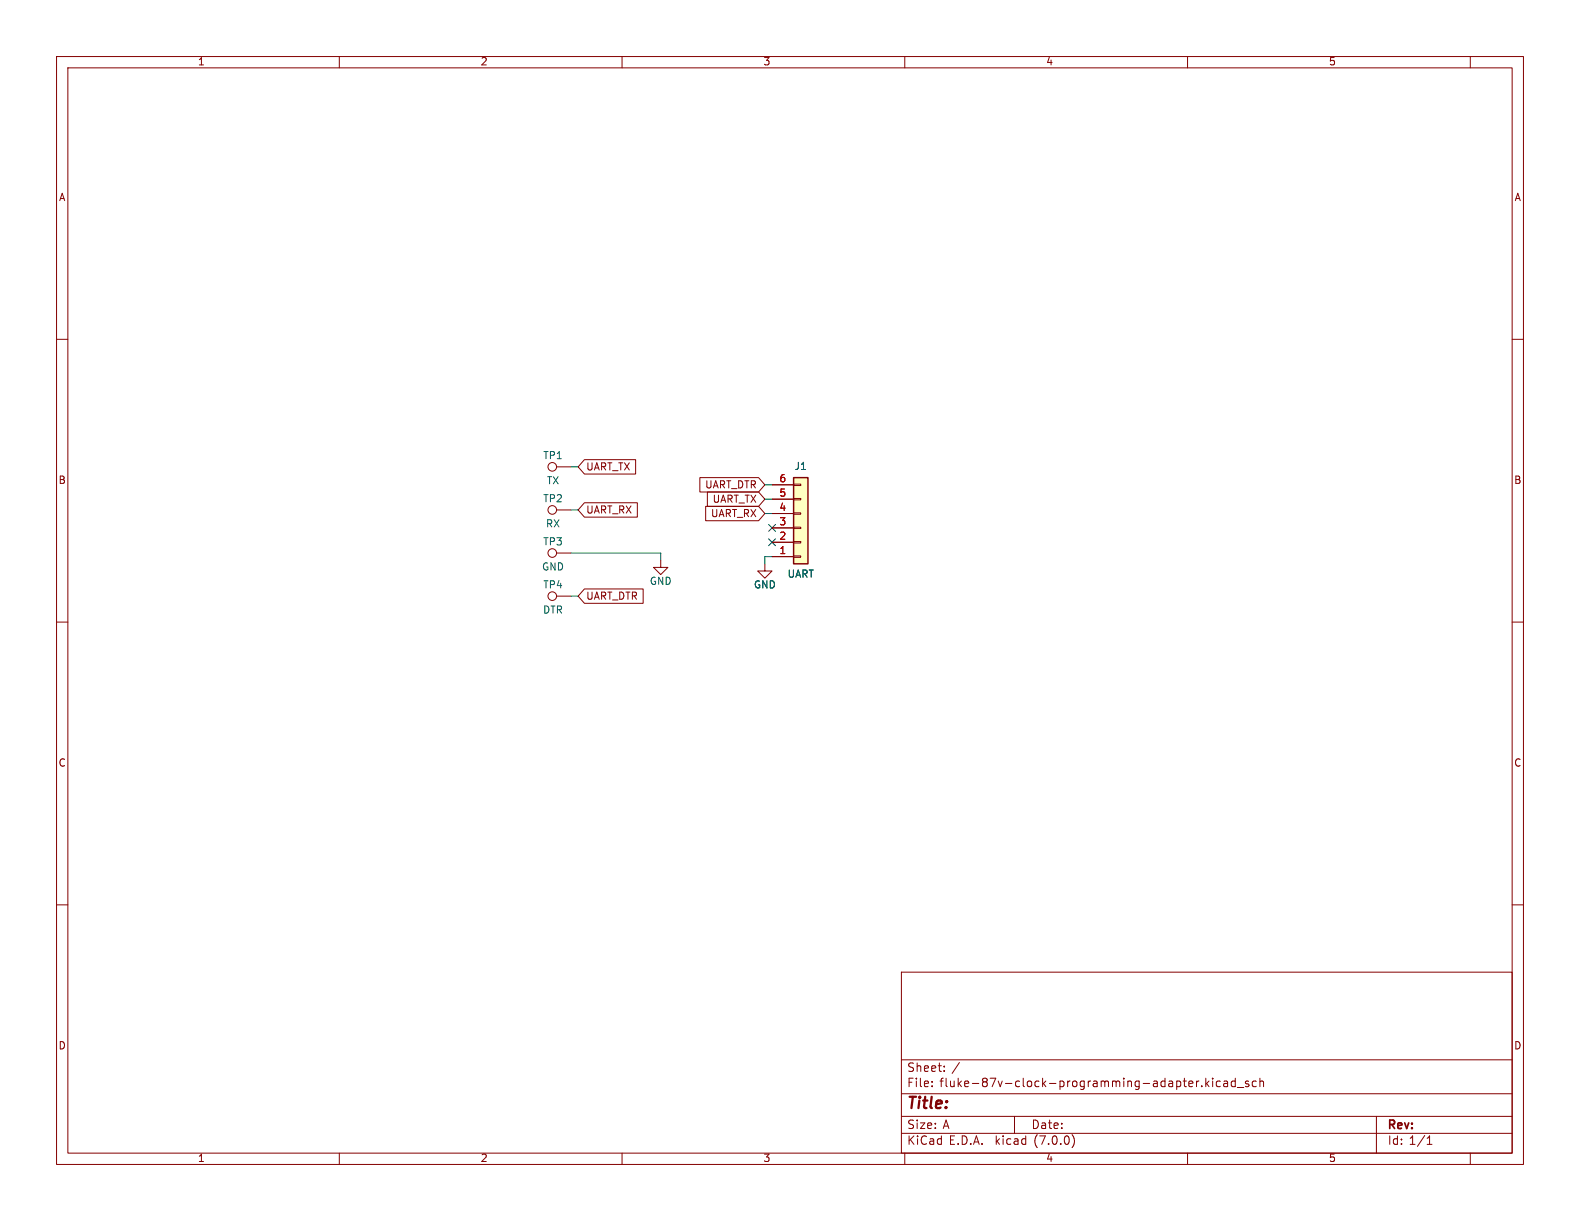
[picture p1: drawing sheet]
<svg xmlns="http://www.w3.org/2000/svg" width="279mm" height="216mm" viewBox="0 0 279 216" stroke-linecap="round" stroke-linejoin="round" font-family="sans-serif">
<g fill="none" stroke="#840000" stroke-width=".18">
<path d="M10 10h259.4v195.9h-259.4zM12 12h255.4v191.9h-255.4zM60 10v2M110 10v2M160 10v2M210 10v2M260 10v2M10 60h2M267.4 60h2M98.4 90.2h2.6M98.4 97.8h2.6M98.4 82.6h2.6"/>
<path d="M103.3 88.9h9.4v2.5h-9.4l-1.1-1.2zM103.3 81.3h9.1v2.5h-9.1l-1.1-1.2zM116.8 99.1v1.2h1.3l-1.3 1.3-1.2-1.3h1.2M123.8 84.5h10.3l1.2 1.2-1.2 1.3h-10.3zM124.8 89.5h9.3l1.2 1.3-1.2 1.3h-9.3zM125.1 87h9l1.2 1.3-1.2 1.2h-9zM135.3 99.7v1.3h1.2l-1.2 1.2-1.3-1.2h1.3M136.5 98.4h3.8M136.5 95.9h3.8M136.5 93.3h3.8M136.5 90.8h3.8M136.5 88.3h3.8"/>
<path d="M136.5 85.7h3.8M140.3 85.6h1.3v.3h-1.3zM140.3 88.1h1.3v.3h-1.3zM140.3 90.7h1.3v.2h-1.3zM140.3 93.2h1.3v.3h-1.3zM140.3 95.8h1.3v.2h-1.3zM140.3 98.3h1.3v.3h-1.3zM10 110h2M98.4 105.4h2.6M103.3 104.1h10.4v2.6h-10.4l-1.1-1.3zM267.4 110h2M10 160h2"/>
<path d="M267.4 160h2M159.4 171.9h108v32h-108zM159.4 197.4h108M159.4 193.4h108M159.4 187.4h108M164.8 192v.2M164.8 191.2v.2M167 189.3v.2M167 188.5v.2M179.4 197.4v3M211.6 191.2v1M212 191.2h-.3l-.1 .2"/>
<path d="M212.5 192v.2M213.2 190.7v1.5M213.4 191.6l.4 .6M213.8 191.2l-.6 .5M214.4 190.7v.1M214.4 191.2v1M215.8 191.2h-.4l-.3 .2v.5l.1 .2h.6M216.4 191.2h.6l.1 1M217.1 191.5l-.5 .1a.29 .29 0 0 0-.2 .3 .29 .29 0 0 0 .2 .3l.5-.1M218.4 191.2h-.4l-.3 .2v.5l.2 .2h.5M218.4 190.7v1.5M218.8 192.3h1.1"/>
<path d="M220.8 191.2h-.4l-.2 .2 .1 .2 .5 .1v.4h-.6M222.2 191.2h-.5l-.3 .2v.5l.2 .2h.6M222.8 191.3l.2-.1h.4v1M222.8 190.7v1.5M243.4 197.4v6.5M60 203.9v2M110 203.9v2M159.4 200.4h108M160 203.9v2M189.6 200.6a1.72 1.72 0 0 1 0 2.3M210 203.9v2M252.4 202.4h.8"/>
<path d="M252.4 201.3l.4-.4v1.5M260 203.9v2"/>
<circle cx="97.7" cy="90.2" r=".76"/>
<circle cx="97.7" cy="82.5" r=".76"/>
<circle cx="97.7" cy="97.8" r=".76"/>
<circle cx="97.7" cy="105.4" r=".76"/>
</g>
<path d="M140.3 84.5h2.6v15.2h-2.6z" fill="#ffffc2" stroke="#ffffc2" stroke-width=".18"/>
<path d="M140.3 84.5h2.6v15.2h-2.6z" fill="none" stroke="#840000" stroke-width=".25"/>
<path d="M101 97.8h15.8v1.3M101 90.2h1.2M101 82.6h1.2M135.3 90.8h1.2M135.3 85.7h1.2M135.3 88.3h1.2M136.5 98.4h-1.2v1.3M101 105.4h1.2" fill="none" stroke="#009600" stroke-width=".18"/>
<path d="M135.9 95.3l1.2 1.2M135.9 92.7l1.2 1.3M137.1 95.3l-1.2 1.2M137.1 92.7l-1.2 1.3" fill="none" stroke="#000084" stroke-width=".18"/>
<text font-size="2.8" fill="#840000" x="160.4" y="196.7">Title:</text>
<g font-size="2.1" fill="#840000">
<text x="160.4" y="189.8">Sheet:</text>
<text x="168.3" y="189.8">/</text>
<text x="160.4" y="192.5">File:</text>
<text x="166.2" y="192.5">fluke-87v-clock-programming-adapter.kicad_sch</text>
<text x="160.4" y="202.7">KiCad</text>
<text x="160.4" y="199.9">Size:</text>
<text x="166.7" y="199.9">A</text>
<text x="167.8" y="202.7">E.D.A.</text>
<text x="176.1" y="202.7">kicad</text>
<text x="182.4" y="199.9">Date:</text>
<text x="183" y="202.7">(7.0.0)</text>
<text x="245.4" y="200.1">Rev:</text>
<text x="245.4" y="202.7">Id: 1/1</text>
</g>
<g font-size="1.8" fill="#840000">
<text x="35" y="11.8">1</text>
<text x="85" y="11.8">2</text>
<text x="135" y="11.8">3</text>
<text x="185" y="11.8">4</text>
<text x="235" y="11.8">5</text>
<text x="10.4" y="35.8">A</text>
<text x="267.8" y="35.8">A</text>
<text x="103.7" y="83.5">UART_TX</text>
<text x="10.3" y="85.8">B</text>
<text x="124.6" y="86.6">UART_DTR</text>
<text x="125.9" y="89.2">UART_TX</text>
<text x="267.7" y="85.8">B</text>
<text x="103.7" y="91.1">UART_RX</text>
<text x="125.6" y="91.7">UART_RX</text>
<text x="103.7" y="106.3">UART_DTR</text>
<text x="10.3" y="135.8">C</text>
<text x="267.7" y="135.8">C</text>
<text x="10.3" y="185.8">D</text>
<text x="267.7" y="185.8">D</text>
<text x="35" y="205.7">1</text>
<text x="85" y="205.7">2</text>
<text x="135" y="205.7">3</text>
<text x="185" y="205.7">4</text>
<text x="235" y="205.7">5</text>
</g>
<g font-size="1.8" fill="#006464">
<text x="96" y="81.5">TP1</text>
<text x="140.5" y="83.4">J1</text>
<text x="96" y="89.1">TP2</text>
<text x="96.6" y="85.9">TX</text>
<text x="96.5" y="93.5">RX</text>
<text x="95.8" y="101.2">GND</text>
<text x="96" y="96.7">TP3</text>
<text x="96" y="104.3">TP4</text>
<text x="114.8" y="103.7">GND</text>
<text x="133.3" y="104.3">GND</text>
<text x="139.2" y="102.4">UART</text>
<text x="96" y="108.8">DTR</text>
</g>
<g font-size="1.8" fill="#a90000">
<text x="137.8" y="88">5</text>
<text x="137.8" y="85.5">6</text>
<text x="137.8" y="95.6">2</text>
<text x="137.8" y="93.1">3</text>
<text x="137.8" y="90.6">4</text>
<text x="137.8" y="98.2">1</text>
</g>
</svg>
